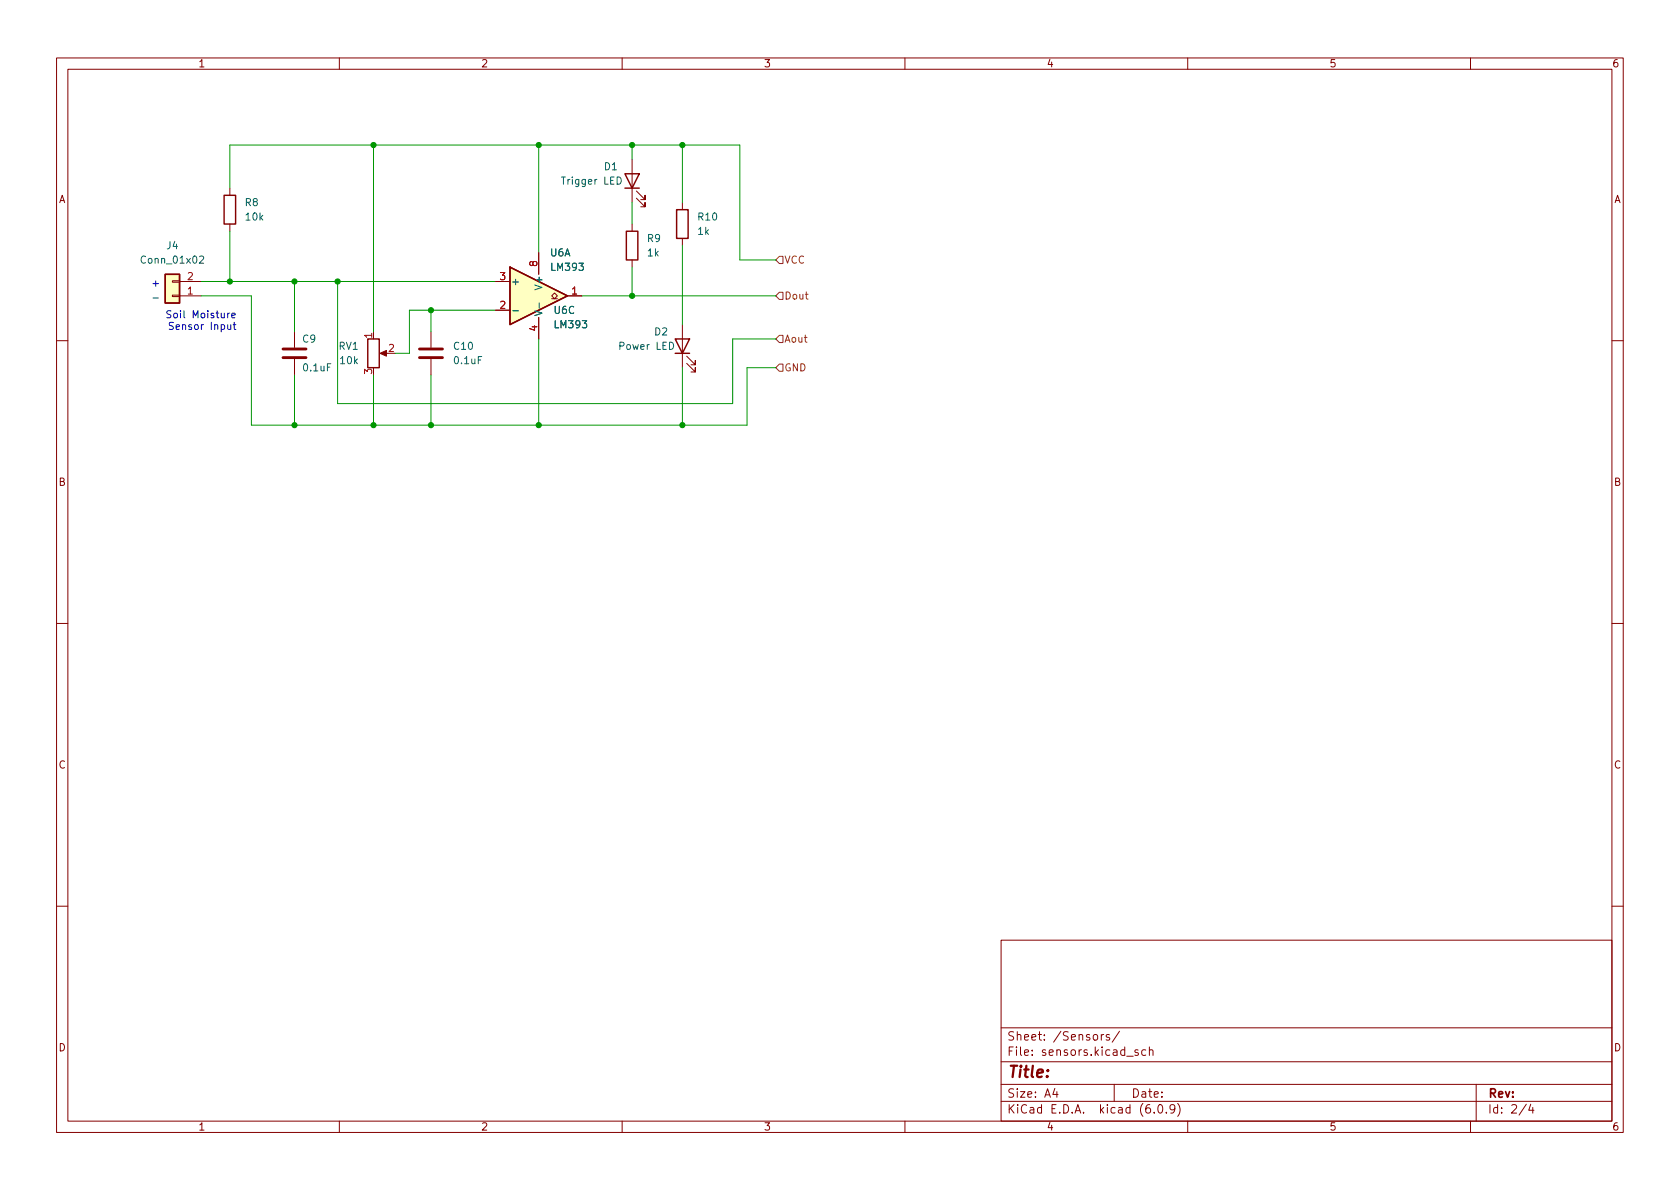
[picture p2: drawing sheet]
<svg xmlns="http://www.w3.org/2000/svg" width="297mm" height="210mm" viewBox="0 0 297 210" stroke-linecap="round" stroke-linejoin="round" font-family="sans-serif">
<g fill="none" stroke="#840000" stroke-width=".18">
<path d="M10 10.2h277v190.1h-277zM12 12.2h273v186.1h-273zM60 10.2v2M110 10.2v2M160 10.2v2M210 10.2v2M260 10.2v2M40.6 33.3v1.2M40.6 39.6v1.3M111.8 28.2v7.6M111.8 39.6v1.3M112.5 35l1.5 1.6v-.8v.8h-.7"/>
<path d="M112.5 33.8l1.5 1.5v-.8v.8h-.7M120.6 35.8v1.3M30.5 49.7h1.2v.2h-1.2zM30.5 52.2h1.2v.2h-1.2zM31.7 52.3h3.9M31.7 49.8h3.9M52.1 58.7v2.8M76.2 58.7v2.8M87.6 49.8h2.6M87.6 54.9h2.6M95.2 44.7v3.8M95.2 56.1v3.8"/>
<path d="M97.5 52.8h.5l-.5-.5 .5-.5 .6 .5-.6 .5h.6M100.3 52.3h2.6M111.8 46v1.2M120.6 42.2v1.2M120.6 57.4v7.6M10 60.2h2M52.1 63.5v2.8M67.6 62.5h1M76.2 63.5v2.8M121.4 64.3l1.5 1.5v-.8v.8h-.7M121.4 63l1.5 1.5v-.8v.8h-.7M285 60.2h2"/>
<path d="M10 110.2h2M285 110.2h2M10 160.2h2M177 166.3h108v32h-108zM285 160.2h2M60 198.3v2M110 198.3v2M160 198.3v2M177 194.8h108M177 191.8h108M177 187.8h108M177 181.8h108"/>
<path d="M186.5 192.5l-.4 1h1M186.9 193v1M194.7 182.9v1M195.1 182.9l-.2 .1-.2 .2M196.1 183l-.3-.1-.2 .2v.3l.5 .1v.4h-.5M197 191.8v3M197.9 182.4l-1.3 1.9M199.2 186.8h1.2M201.2 185.7l-.3-.1-.3 .2 .1 .3 .5 .1v.4h-.6M202.6 185.7l-.5-.1-.2 .3v.4l.1 .3h.6M203.2 185.8l.2-.2 .4 .1 .1 .9M203.2 185.1v1.5"/>
<path d="M204.1 196.7v.1M204.9 195.4l.2-.1a.81 .81 0 0 1 .6 .7 .81 .81 0 0 1-.3 .8h-.2a.81 .81 0 0 1-.6-.6 .81 .81 0 0 1 .3-.8zM206.2 196.7v.1M207.7 196l-.3 .3h-.3l-.2-.3 .1-.6 .4-.1 .2 .2a.99 .99 0 0 1-.3 1.3h-.3M208.2 195.1a1.72 1.72 0 0 1 0 2.3M210 198.3v2M260 198.3v2M261 191.8v6.5M269.9 195.3l-1.3 1.9M270.6 195.3l-.3 1h.9M271 195.8v1"/>
</g>
<path d="M67.2 62.5l1.1-.5v1z" fill="#840000" stroke="#840000" stroke-width=".18"/>
<path d="M39.6 34.5h2.1v5.1h-2.1zM110.5 30.7h2.5l-1.2 2.6zM110.5 33.3h2.5M119.6 37.1h2.1v5.1h-2.1zM29.2 48.5h2.5v5.1h-2.5zM65 59.9h2.1v5.1h-2.1zM90.2 47.2l10.1 5.1-10.1 5.1zM110.7 40.9h2.1v5.1h-2.1zM119.4 59.9h2.5l-1.3 2.6zM119.4 62.5h2.5" fill="none" stroke="#840000" stroke-width=".25"/>
<path d="M50 63.2h4.1M50 61.7h4.1M74.2 63.2h4M74.2 61.7h4" fill="none" stroke="#840000" stroke-width=".51"/>
<g fill="#ffffc2" stroke="#ffffc2" stroke-width=".18">
<path d="M29.2 48.5h2.5v5.1h-2.5z"/>
<path d="M90.2 47.2l10.1 5.1-10.1 5.1z"/>
</g>
<path d="M109.1 31.3a.64 .64 0 0 1 .8 .6 .64 .64 0 0 1-.8 .7zM35.3 45.4l.5-.1 .2 .3-.8 .9h.8M90.7 54.9h.9M95.3 53.6v.9" fill="none" stroke="#006464" stroke-width=".18"/>
<path d="M137.2 59.9l.6-.6h.6v1.3h-.6zM137.2 46l.6-.7h.6v1.3h-.6zM137.8 51.7h.6v1.3h-.6l-.6-.7zM137.2 65l.6-.6h.6v1.3h-.6z" fill="none" stroke="#725600" stroke-width=".18"/>
<path d="M27 52.7h1M30.2 55l-.5-.1-.2 .3 .1 .3 .6 .2v.4l-.2 .1h-.5M30.6 57h-.4l-.3 .2 .1 .3 .6 .3v.3l-.2 .2-.5-.1M41 55.8l.6-.1-.1-.3h-.3l-.2 .1v.7h.5M41.2 57.4h.5M41.4 57v1.1l.3 .2" fill="none" stroke="#0000c2" stroke-width=".18"/>
<g fill="none" stroke="#009600" stroke-width=".18">
<path d="M40.6 33.3v-7.7h90.2v20.4h6.4M66 25.6v33.1M95.2 25.6v19.1M111.8 25.6v2.6M111.8 35.8v3.8M120.6 25.6v10.2M35.6 49.8h52M35.6 52.3h8.8v22.9h87.7v-10.2h5.1M40.6 40.9v8.9M52.1 49.8v8.9M59.7 49.8v21.6h69.8v-11.5h7.7M76.2 54.9v3.8"/>
<path d="M87.6 54.9h-15.2v7.6h-2.6M95.2 59.9v15.3M102.9 52.3h34.3M111.8 47.2v5.1M120.6 43.4v14M52.1 66.3v8.9M66 66.3v8.9M76.2 66.3v8.9M120.6 65v10.2"/>
</g>
<g fill="#009600" stroke="#009600" stroke-width=".18">
<circle cx="59.7" cy="49.8" r=".46"/>
<circle cx="66" cy="25.6" r=".46"/>
<circle cx="52.1" cy="49.8" r=".46"/>
<circle cx="76.2" cy="75.2" r=".46"/>
<circle cx="66" cy="75.2" r=".46"/>
<circle cx="52.1" cy="75.2" r=".46"/>
<circle cx="76.2" cy="54.9" r=".46"/>
<circle cx="40.6" cy="49.8" r=".46"/>
<circle cx="111.8" cy="25.6" r=".46"/>
<circle cx="120.6" cy="25.6" r=".46"/>
<circle cx="120.6" cy="75.2" r=".46"/>
<circle cx="111.8" cy="52.3" r=".46"/>
<circle cx="95.2" cy="75.2" r=".46"/>
<circle cx="95.2" cy="25.6" r=".46"/>
</g>
<text font-size="2.8" fill="#840000" x="178" y="190.6">Title:</text>
<g font-size="2.1" fill="#840000">
<text x="178" y="184">Sheet: /Sensors/</text>
<text x="178" y="186.7">File: sensors.kicad_sch</text>
<text x="178" y="196.9">KiCad E.D.A. kicad (6.0.9)</text>
<text x="178" y="194.1">Size: A4</text>
<text x="200" y="194.1">Date:</text>
<text x="263" y="194.1">Rev:</text>
<text x="263" y="196.9">Id: 2/4</text>
</g>
<g font-size="1.8" fill="#840000">
<text x="35" y="11.9">1</text>
<text x="85" y="11.9">2</text>
<text x="135" y="11.9">3</text>
<text x="185" y="11.9">4</text>
<text x="235" y="11.9">5</text>
<text x="285" y="11.9">6</text>
<text x="10.3" y="35.9">A</text>
<text x="285.3" y="35.9">A</text>
<text x="10.3" y="85.9">B</text>
<text x="285.3" y="85.9">B</text>
<text x="10.3" y="135.9">C</text>
<text x="285.3" y="135.9">C</text>
<text x="10.3" y="185.9">D</text>
<text x="285.3" y="185.9">D</text>
<text x="35" y="199.9">1</text>
<text x="85" y="199.9">2</text>
<text x="135" y="199.9">3</text>
<text x="185" y="199.9">4</text>
<text x="235" y="199.9">5</text>
<text x="285" y="199.9">6</text>
</g>
<g font-size="1.8" fill="#006464">
<text x="99.6" y="32.6">Trigger LED</text>
<text x="106.9" y="30.1">D1</text>
<text x="43.4" y="36.4">R8</text>
<text x="43.5" y="39">10k</text>
<text x="123.4" y="41.5">1k</text>
<text x="123.5" y="39">R10</text>
<text x="25.3" y="46.6">Conn_01x02</text>
<text x="29.5" y="44.1">J4</text>
<text x="97.3" y="45.3">U6A</text>
<text x="97.6" y="47.9">LM393</text>
<text x="114.5" y="42.8">R9</text>
<text x="114.5" y="45.3">1k</text>
<text x="90.3" y="50.4">+</text>
<text x="95.9" y="50.8" transform="rotate(-90 95.9 50.8)">V+</text>
<text x="95.9" y="56" transform="rotate(-90 95.9 56)">V-</text>
<text x="98" y="55.5">U6C</text>
<text x="98.2" y="58">LM393</text>
<text x="115.8" y="59.3">D2</text>
<text x="53.5" y="60.6">C9</text>
<text x="53.7" y="65.7">0.1uF</text>
<text x="59.9" y="61.8">RV1</text>
<text x="60.2" y="64.4">10k</text>
<text x="80.3" y="61.8">C10</text>
<text x="80.4" y="64.4">0.1uF</text>
<text x="109.7" y="61.8">Power LED</text>
</g>
<g font-size="1.8" fill="#a90000">
<text x="95" y="47.1" transform="rotate(-90 95 47.1)">8</text>
<text x="33.2" y="52.1">1</text>
<text x="33.2" y="49.5">2</text>
<text x="88.4" y="49.5">3</text>
<text x="101.1" y="52.1">1</text>
<text x="65.8" y="59.8" transform="rotate(-90 65.8 59.8)">1</text>
<text x="88.4" y="54.6">2</text>
<text x="95" y="58.5" transform="rotate(-90 95 58.5)">4</text>
<text x="68.7" y="62.2">2</text>
<text x="65.8" y="66.1" transform="rotate(-90 65.8 66.1)">3</text>
</g>
<g font-size="1.8" fill="#725600">
<text x="138.6" y="46.6">VCC</text>
<text x="138.6" y="53">Dout</text>
<text x="138.6" y="60.6">Aout</text>
<text x="138.6" y="65.7">GND</text>
</g>
<g font-size="1.8" fill="#0000c2">
<text x="26.7" y="50.7">+</text>
<text x="30.8" y="56.3">Soil Moisture</text>
<text x="31.1" y="58.3">Sensor Input</text>
</g>
</svg>
